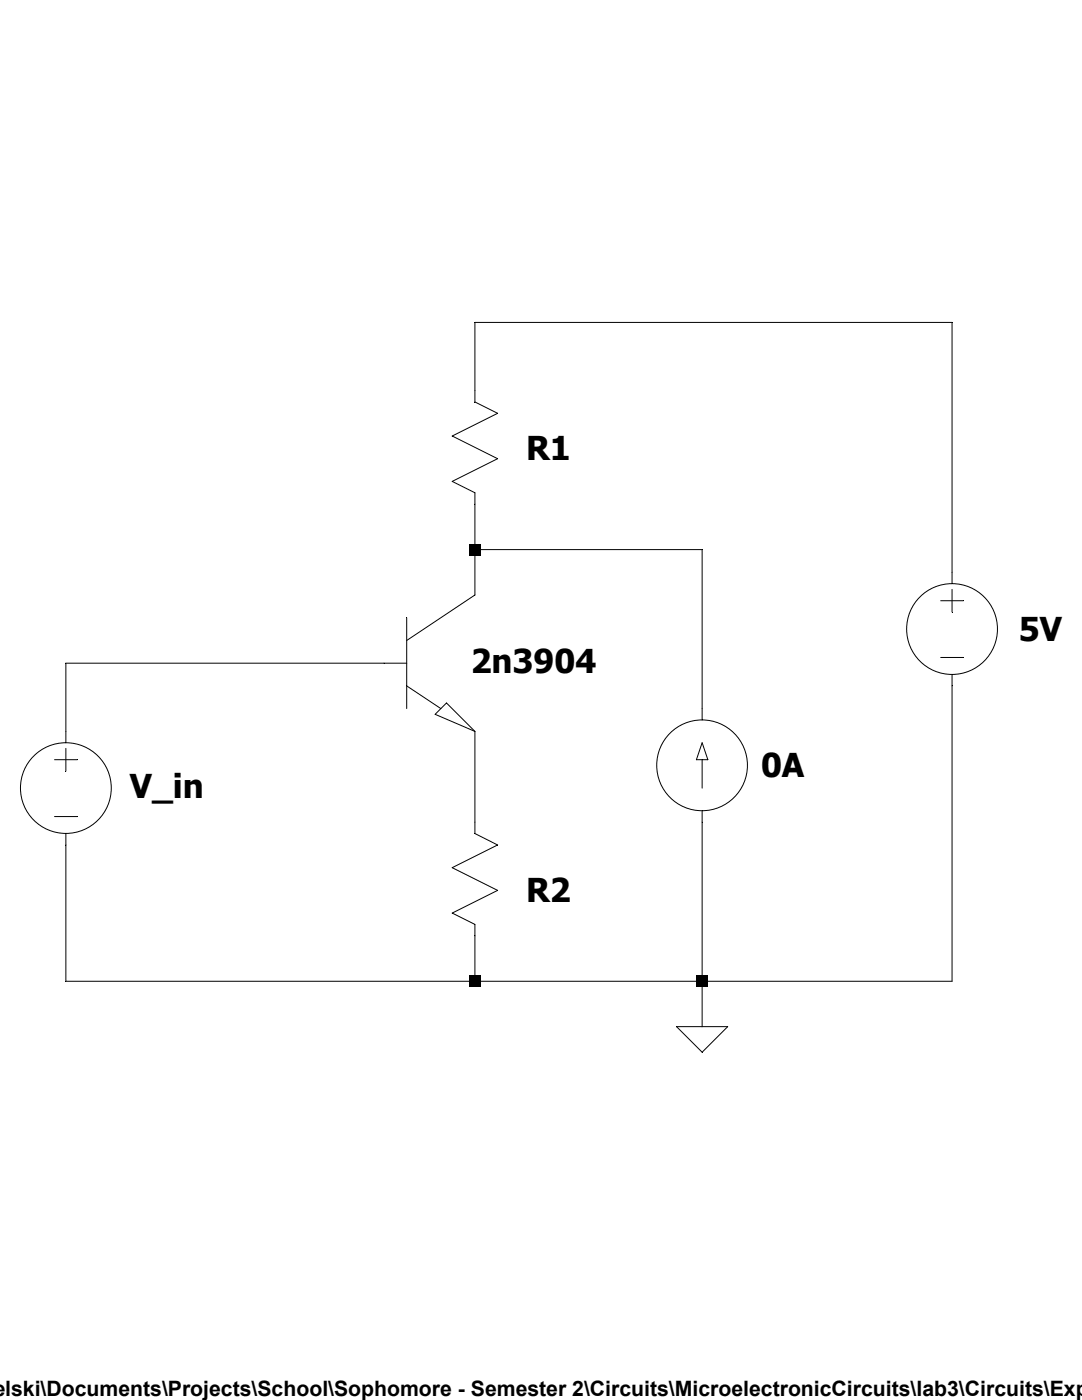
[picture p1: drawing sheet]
Version 4
SHEET 1 880 680
WIRE 688 -192 352 -192
WIRE 352 -144 352 -192
WIRE 352 -32 352 -64
WIRE 512 -32 352 -32
WIRE 688 -16 688 -192
WIRE 352 0 352 -32
WIRE 288 48 64 48
WIRE 512 80 512 -32
WIRE 64 96 64 48
WIRE 352 160 352 96
WIRE 64 272 64 176
WIRE 352 272 352 240
WIRE 352 272 64 272
WIRE 512 272 512 160
WIRE 512 272 352 272
WIRE 688 272 688 64
WIRE 688 272 512 272
WIRE 512 304 512 272
FLAG 512 304 0
SYMBOL voltage 64 80 R0
WINDOW 0 24 16 Invisible 2
WINDOW 3 45 54 Left 2
SYMATTR InstName V1
SYMATTR Value V_in
SYMBOL npn 288 0 R0
WINDOW 0 56 32 Invisible 2
WINDOW 3 61 46 Left 2
SYMATTR InstName Q1
SYMATTR Value 2n3904
SYMBOL res 336 -160 R0
WINDOW 0 36 40 Invisible 2
WINDOW 3 52 56 Left 2
SYMATTR InstName R1
SYMATTR Value R1
SYMBOL res 336 144 R0
WINDOW 0 52 63 Left 2
WINDOW 3 36 76 Invisible 2
SYMATTR InstName R2
SYMBOL voltage 688 -32 R0
WINDOW 0 24 16 Invisible 2
WINDOW 3 47 55 Left 2
SYMATTR InstName V2
SYMATTR Value 5V
SYMBOL current 512 80 R0
WINDOW 0 24 0 Invisible 2
WINDOW 3 53 39 Left 2
SYMATTR InstName I1
SYMATTR Value 0A
